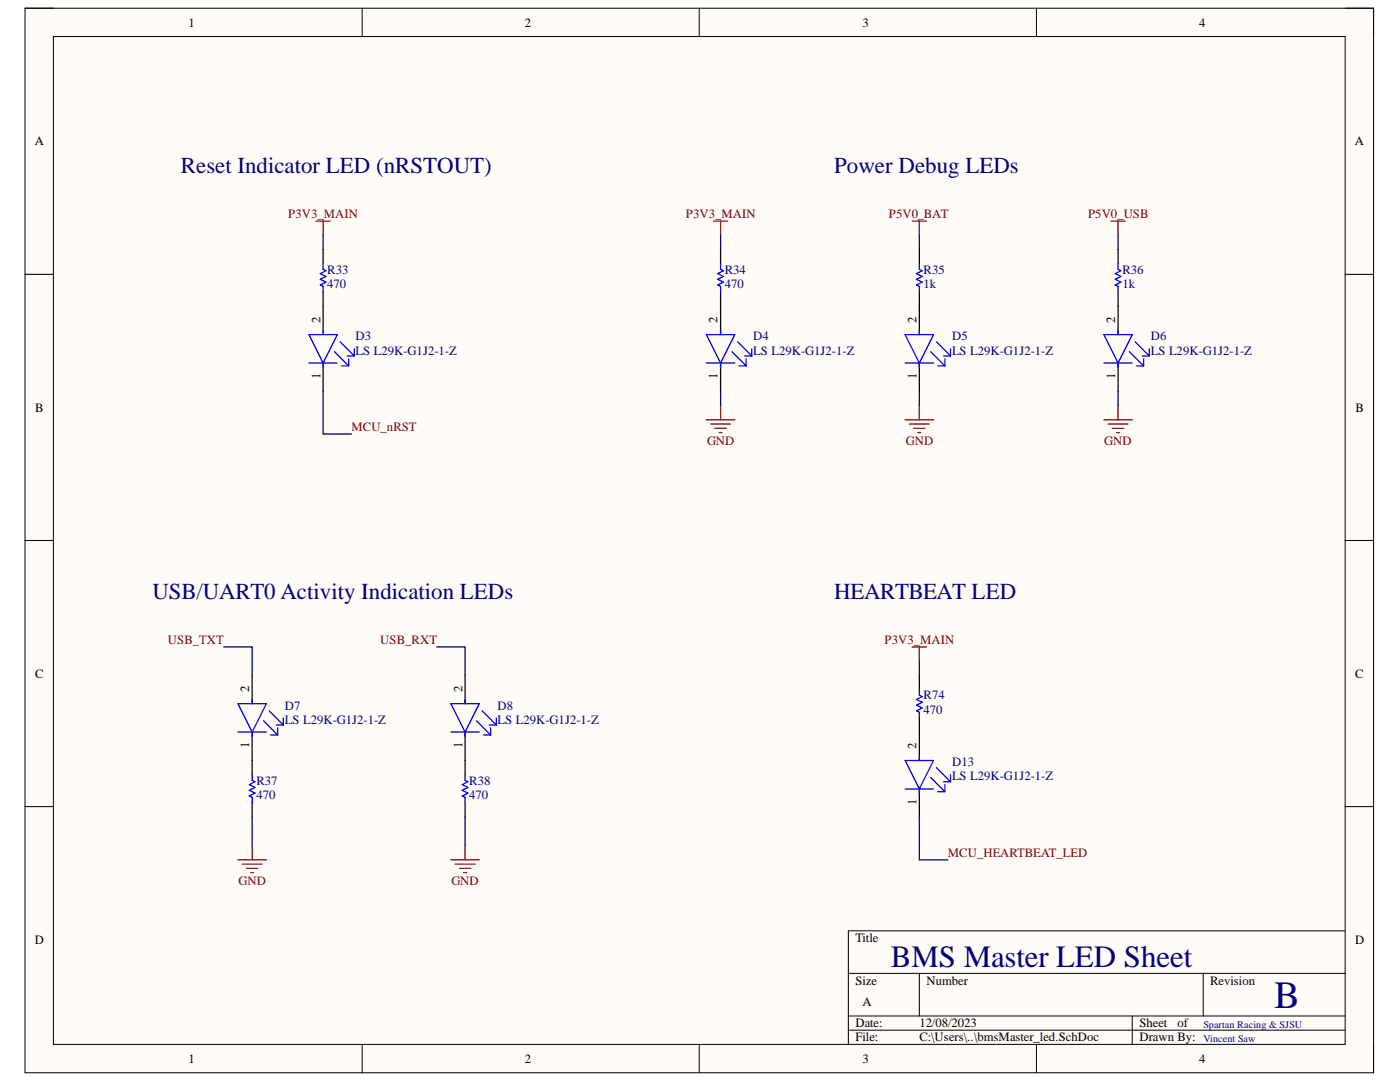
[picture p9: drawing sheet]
<svg xmlns="http://www.w3.org/2000/svg" width="279mm" height="216mm" viewBox="0 0 279 216" stroke-linecap="round" stroke-linejoin="round" font-family="sans-serif">
<path d="M5 1.6h269.1v212.5h-269.1z" fill-rule="evenodd" fill="#fffcf8"/>
<path d="M5 1.6h269.1v212.5h-269.1z" fill="none" stroke="#000" stroke-width=".2"/>
<path d="M10.7 7.3h257.8v201.1h-257.8z" fill-rule="evenodd" fill="#fffcf8"/>
<g fill="none" stroke="#000" stroke-width=".2">
<path d="M5 1.6h5.7M10.7 7.3h257.8v201.1h-257.8zM72.3 1.6v5.7M139.6 1.6v5.7M206.8 1.6v5.7M268.5 1.6h5.6v5.7M5 54.7h5.7M268.5 54.7h5.6M5 107.8h5.7M268.5 107.8h5.6M5 161h5.7M268.5 161h5.6"/>
<path d="M169.3 194.2h99.2M183.5 194.2v8.5M240.1 194.2v8.5M268.5 185.7h-99.2v22.7M72.3 208.4v5.7M139.6 208.4v5.7M169.3 202.7h99.2M169.3 205.6h99.2M206.8 208.4v5.7M226 202.7v5.7M274.1 208.4v5.7"/>
</g>
<g fill="none" stroke="#800000" stroke-width=".25">
<path d="M63.1 44.1h2.8M64.5 44.1v2.9M142.4 44.1h2.8M143.8 44.1v2.9M182.1 44.1h2.8M183.5 44.1v2.9M221.7 44.1h2.9M223.1 44.1v2.9M141 83.8h5.6M141.8 84.6h4M142.7 85.5h2.2M143.5 86.3h.6"/>
<path d="M143.8 80.9v2.9M180.6 83.8h5.7M181.5 84.6h3.9M182.3 85.5h2.3M183.2 86.3h.6M183.5 80.9v2.9M220.3 83.8h5.7M221.1 84.6h4M222 85.5h2.3M222.9 86.3h.5M223.1 80.9v2.9M182.1 129.1h2.8"/>
<path d="M183.5 129.1v2.8M47.5 171.6h5.7M48.3 172.4h4M49.2 173.3h2.3M50 174.1h.6M50.3 168.7v2.9M90 171.6h5.6M90.8 172.4h4M91.7 173.3h2.3M92.5 174.1h.6M92.8 168.7v2.9"/>
</g>
<g fill="none" stroke="#000" stroke-width=".25">
<path d="M64.5 49.8v2.8M64.5 58.3v8.5M143.8 49.8v2.8M143.8 58.3v8.5M183.5 49.8v2.8M183.5 58.3v8.5M223.1 49.8v2.8M223.1 58.3v8.5M64.5 72.4v5.7M143.8 72.4v5.7M183.5 72.4v5.7M223.1 72.4v5.7"/>
<path d="M50.3 134.7v5.7M92.8 134.7v5.7M183.5 134.7v2.9M50.3 146.1v8.5M92.8 146.1v8.5M183.5 143.2v8.5M183.5 157.4v5.7M50.3 160.2v2.9M92.8 160.2v2.9"/>
</g>
<g fill="none" stroke="#00f" stroke-width=".25">
<path d="M64.5 52.6v1.1l.6 .3-1.2 .6 1.2 .6-1.2 .5 1.2 .6-1.2 .6 .6 .2v1.2M143.8 52.6v1.1l.6 .3-1.2 .6 1.2 .6-1.2 .5 1.2 .6-1.2 .6 .6 .2v1.2M183.5 52.6v1.1l.5 .3-1.1 .6 1.1 .6-1.1 .5 1.1 .6-1.1 .6 .6 .3v1.1M223.1 52.6v1.1l.6 .3-1.1 .6 1.1 .6-1.1 .5 1.1 .6-1.1 .6 .5 .3v1.1M61.7 66.8h5.6l-2.8 5.6zM61.7 72.4h5.6M64.5 65.9v.9M64.5 72.4v.9M66.7 70.2l2.9 2.8M67.9 68.2l2.8 2.8M68.2 73h1.4M69.3 71h1.4"/>
<path d="M69.6 71.6v1.4M70.7 69.6v1.4M141 66.8h5.6l-2.8 5.6zM141 72.4h5.6M143.8 65.9v.9M143.8 72.4v.9M146.1 70.2l2.8 2.8M147.2 68.2l2.8 2.8M147.5 73h1.4M148.6 71h1.4M148.9 71.6v1.4M150 69.6v1.4"/>
<path d="M180.6 66.8h5.7l-2.8 5.6zM180.6 72.4h5.7M183.5 65.9v.9M183.5 72.4v.9M185.7 70.2l2.9 2.8M186.9 68.2l2.8 2.8M187.2 73h1.4M188.3 71h1.4M188.6 71.6v1.4M189.7 69.6v1.4M220.3 66.8h5.7l-2.9 5.6zM220.3 72.4h5.7"/>
<path d="M223.1 65.9v.9M223.1 72.4v.9M225.4 70.2l2.8 2.8M226.5 68.2l2.9 2.8M226.8 73h1.4M227.9 71h1.5M228.2 71.6v1.4M229.4 69.6v1.4M50.3 139.6v.8M92.8 139.6v.8M183.5 137.6v1.1l.5 .3-1.1 .6 1.1 .5-1.1 .6 1.1 .6-1.1 .5 .6 .3v1.1M47.5 140.4h5.7l-2.9 5.7z"/>
<path d="M47.5 146.1h5.7M50.3 146.1v.8M50.3 154.6v1.1l.6 .3-1.1 .6 1.1 .5-1.1 .6 1.1 .6-1.1 .5 .5 .3v1.1M52.6 143.8l2.8 2.8M53.7 141.8l2.9 2.9M54 146.6h1.4M55.1 144.7h1.5M55.4 145.2v1.4M56.6 143.2v1.5M90 140.4h5.6l-2.8 5.7zM90 146.1h5.6M92.8 146.1v.8"/>
<path d="M92.8 154.6v1.1l.6 .3-1.2 .6 1.2 .5-1.2 .6 1.2 .6-1.2 .5 .6 .3v1.1M95.1 143.8l2.8 2.8M96.2 141.8l2.8 2.9M96.5 146.6h1.4M97.6 144.7h1.4M97.9 145.2v1.4M99 143.2v1.5M180.6 151.7h5.7l-2.8 5.7zM180.6 157.4h5.7M183.5 150.9v.8M183.5 157.4v.9M185.7 155.1l2.9 2.9"/>
<path d="M186.9 153.2l2.8 2.8M187.2 158h1.4M188.3 156h1.4M188.6 156.6v1.4M189.7 154.6v1.4"/>
</g>
<g fill="none" stroke="#000080" stroke-width=".25">
<path d="M64.5 47v2.8M143.8 47v2.8M183.5 47v2.8M223.1 47v2.8M64.5 78.1v8.5h5.6M143.8 78.1v2.8M183.5 78.1v2.8M223.1 78.1v2.8M44.7 129.1h5.6v5.6M87.1 129.1h5.7v5.6M183.5 131.9v2.8M50.3 163.1v5.6"/>
<path d="M92.8 163.1v5.6M183.5 163.1v8.5h5.6"/>
</g>
<text font-size="7.7" fill="#000080" x="254.3" y="201">B</text>
<text font-size="6.2" fill="#000080" x="177.8" y="192.9">BMS Master LED Sheet</text>
<g font-size="4.6" fill="#000080">
<text x="36.1" y="34.6">Reset Indicator LED (nRSTOUT)</text>
<text x="166.5" y="34.6">Power Debug LEDs</text>
<text x="30.5" y="119.6">USB/UART0 Activity Indication LEDs</text>
<text x="166.5" y="119.6">HEARTBEAT LED</text>
</g>
<g font-size="2.5">
<text x="37.6" y="5.3">1</text>
<text x="104.7" y="5.3">2</text>
<text x="172.1" y="5.3">3</text>
<text x="239.3" y="5.3">4</text>
<text x="6.9" y="29">A</text>
<text x="270.4" y="29">A</text>
<text x="64" y="64.5" transform="rotate(-90 64 64.5)">2</text>
<text x="143.2" y="64.5" transform="rotate(-90 143.2 64.5)">2</text>
<text x="182.9" y="64.5" transform="rotate(-90 182.9 64.5)">2</text>
<text x="222.6" y="64.5" transform="rotate(-90 222.6 64.5)">2</text>
<text x="64" y="75.7" transform="rotate(-90 64 75.7)">1</text>
<text x="143.2" y="75.7" transform="rotate(-90 143.2 75.7)">1</text>
<text x="182.9" y="75.7" transform="rotate(-90 182.9 75.7)">1</text>
<text x="222.6" y="75.7" transform="rotate(-90 222.6 75.7)">1</text>
<text x="7" y="82.1">B</text>
<text x="270.5" y="82.1">B</text>
<text x="7" y="135.2">C</text>
<text x="270.4" y="135.2">C</text>
<text x="49.7" y="138.1" transform="rotate(-90 49.7 138.1)">2</text>
<text x="92.3" y="138.1" transform="rotate(-90 92.3 138.1)">2</text>
<text x="49.7" y="149.3" transform="rotate(-90 49.7 149.3)">1</text>
<text x="92.3" y="149.3" transform="rotate(-90 92.3 149.3)">1</text>
<text x="182.9" y="149.4" transform="rotate(-90 182.9 149.4)">2</text>
<text x="182.9" y="160.6" transform="rotate(-90 182.9 160.6)">1</text>
<text x="6.9" y="188.3">D</text>
<text x="170.7" y="188">Title</text>
<text x="270.4" y="188.3">D</text>
<text x="170.7" y="196.5">Size</text>
<text x="184.9" y="196.5">Number</text>
<text x="241.5" y="196.5">Revision</text>
<text x="172.1" y="200.8">A</text>
<text x="170.7" y="205">Date:</text>
<text x="170.7" y="207.8">File:</text>
<text x="183.5" y="205">12/08/2023</text>
<text x="183.5" y="207.8">C:\Users\..\bmsMaster_led.SchDoc</text>
<text x="227.4" y="205">Sheet</text>
<text x="227.4" y="207.8">Drawn By:</text>
<text x="235" y="205">of</text>
<text x="37.6" y="212.1">1</text>
<text x="104.7" y="212.1">2</text>
<text x="172.1" y="212.1">3</text>
<text x="239.3" y="212.1">4</text>
</g>
<g font-size="2.5" fill="#800000">
<text x="57.5" y="43.6">P3V3_MAIN</text>
<text x="136.9" y="43.6">P3V3_MAIN</text>
<text x="177.4" y="43.6">P5V0_BAT</text>
<text x="217.2" y="43.6">P5V0_USB</text>
<text x="70.1" y="86">MCU_nRST</text>
<text x="141.1" y="88.9">GND</text>
<text x="180.8" y="88.9">GND</text>
<text x="220.4" y="88.9">GND</text>
<text x="33.5" y="128.6">USB_TXT</text>
<text x="75.9" y="128.6">USB_RXT</text>
<text x="176.5" y="128.6">P3V3_MAIN</text>
<text x="189.2" y="171">MCU_HEARTBEAT_LED</text>
<text x="47.6" y="176.7">GND</text>
<text x="90.1" y="176.7">GND</text>
</g>
<g font-size="2.5" fill="#000080">
<text x="65.3" y="57.4">470</text>
<text x="65.3" y="54.6">R33</text>
<text x="144.7" y="57.4">470</text>
<text x="144.7" y="54.6">R34</text>
<text x="184.3" y="57.4">1k</text>
<text x="184.3" y="54.6">R35</text>
<text x="224" y="57.4">1k</text>
<text x="224" y="54.6">R36</text>
<text x="71" y="67.9">D3</text>
<text x="71" y="70.8">LS L29K-G1J2-1-Z</text>
<text x="150.3" y="67.9">D4</text>
<text x="150.3" y="70.8">LS L29K-G1J2-1-Z</text>
<text x="190" y="67.9">D5</text>
<text x="190" y="70.8">LS L29K-G1J2-1-Z</text>
<text x="229.7" y="67.9">D6</text>
<text x="229.7" y="70.8">LS L29K-G1J2-1-Z</text>
<text x="56.8" y="141.6">D7</text>
<text x="99.3" y="141.6">D8</text>
<text x="184.3" y="142.4">470</text>
<text x="184.3" y="139.5">R74</text>
<text x="56.8" y="144.4">LS L29K-G1J2-1-Z</text>
<text x="99.3" y="144.4">LS L29K-G1J2-1-Z</text>
<text x="190" y="152.9">D13</text>
<text x="190" y="155.7">LS L29K-G1J2-1-Z</text>
<text x="51.2" y="159.4">470</text>
<text x="51.2" y="156.5">R37</text>
<text x="93.6" y="159.4">470</text>
<text x="93.6" y="156.5">R38</text>
</g>
<g font-size="2" fill="#000080">
<text x="240.2" y="205.1">Spartan Racing &amp; SJSU</text>
<text x="240.2" y="208">Vincent Saw</text>
</g>
</svg>
